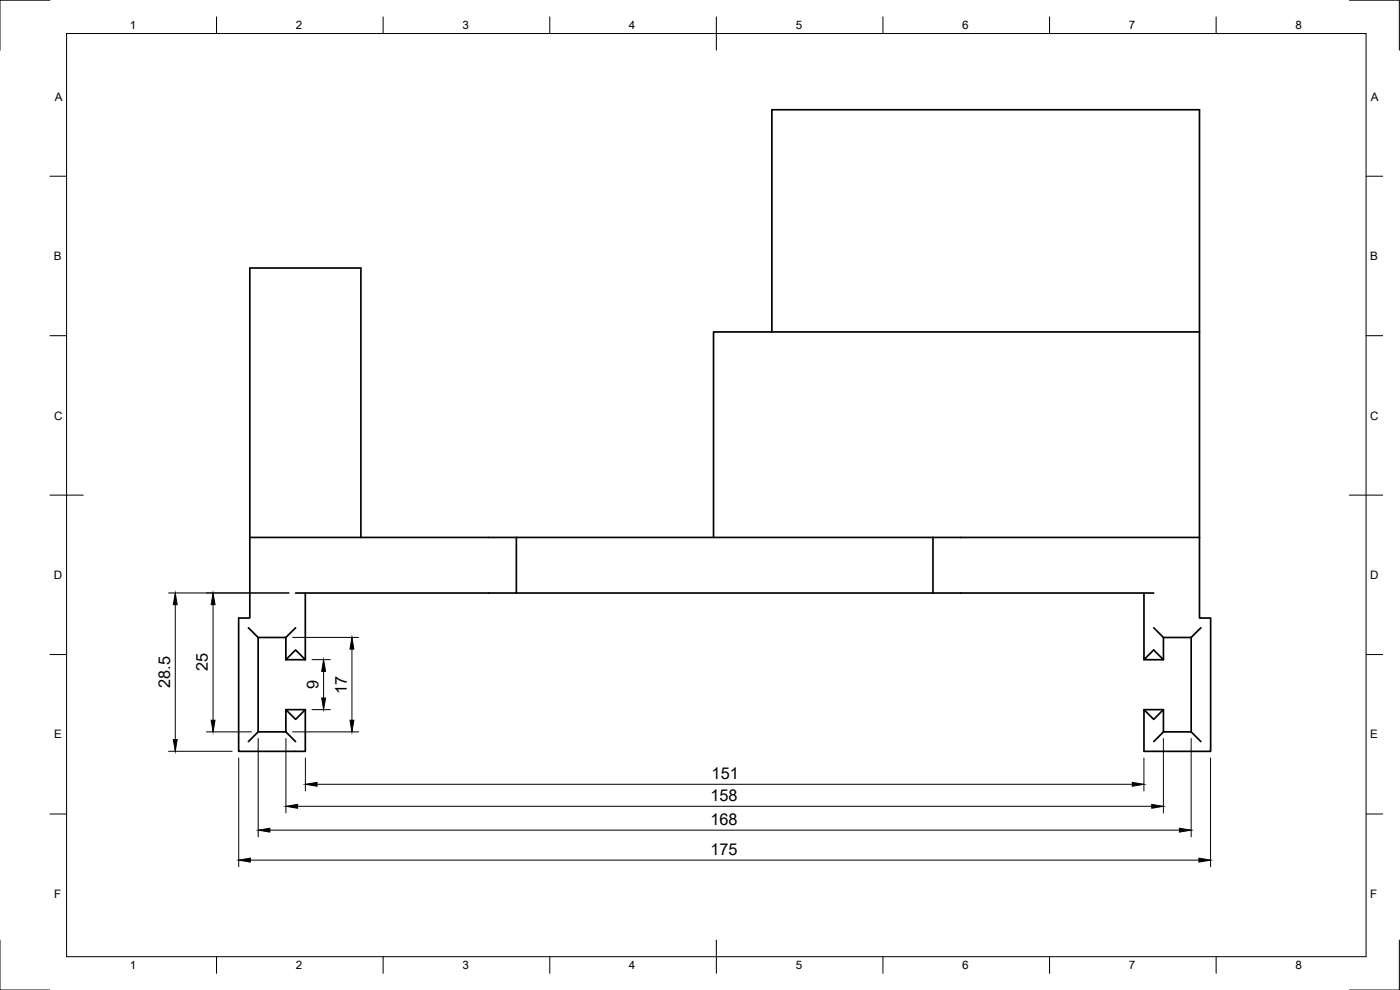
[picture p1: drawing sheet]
<svg xmlns="http://www.w3.org/2000/svg" width="420mm" height="297mm" viewBox="0 0 420 297" stroke-linecap="round" stroke-linejoin="round" font-family="sans-serif">
<!-- layer: Visible -->
<g fill="none" stroke="#000" stroke-width=".51">
<path d="M231.6 99.6v-66.7h128.4v66.7h-145.9v61.7M360 99.6v61.7M75 161.3v24.1h-3.4v40h20v-12.5M75 161.3h80M75 161.3v-80.9h33.3v80.9M88.7 177.9h66.3M91.6 177.9v20M155 177.9h125M155 161.3v16.6M155 161.3h125M280 177.9h66.2M280 161.3h80"/>
<path d="M280 161.3v16.6M343.3 177.9v20h5.9v-6.6h8.3M360 161.3v24.1h3.3v40h-20v-12.5h5.9v6.7h8.3v-28.3M74.5 188.3l3 3M85.8 197.9l2.9-2.9 2.9 2.9M85.8 191.3h-8.3v28.3h8.3M85.8 191.3v6.6M85.8 197.9h5.8M88.7 188.3l-2.9 3M343.3 197.9l2.9-2.9 3 2.9M346.2 188.3l3 3M360.4 188.3l-2.9 3"/>
<path d="M77.5 219.6l-3 2.9M85.8 219.6l2.9 2.9M85.8 212.9l2.9 2.9 2.9-2.9M85.8 212.9v6.7M85.8 212.9h5.8M343.3 212.9l2.9 2.9 3-2.9M349.2 219.6l-3 2.9M357.5 219.6l2.9 2.9"/>
</g>
<!-- layer: Border -->
<g fill="none" stroke="#000" stroke-width=".3">
<path d="M15 .1h-15v15M20 10.1h390v276.9h-390zM65 5.1v5M115 5.1v5M165 5.1v5M215 5.1v10M265 5.1v5M315 5.1v5M365 5.1v5M405 .1h15v15M15 52.9h5M410 52.9h5"/>
<path d="M15 100.7h5M410 100.7h5M15 148.6h10M405 148.6h10M15 196.4h5M410 196.4h5M15 244.2h5M410 244.2h5M0 282.1v14.9h15M65 287v5M115 287v5M165 287v5"/>
<path d="M215 282.1v9.9M265 287v5M315 287v5M365 287v5M420 282.1v14.9h-15"/>
</g>
<!-- layer: Dimensions -->
<g fill="none" stroke="#000" stroke-width=".3">
<path d="M50.6 177.9h36.1M52.6 181.4v40.5M63.9 181.4v34.7M87.8 191.2h19.8M93.6 197.9h5.5M105.6 194.8v21.3M62 219.6h13.5M87.8 219.6h19.8M93.6 212.9h5.5M97.1 201.4v8M50.6 225.4h19.1M71.6 227.4v32.7"/>
<path d="M77.5 221.6v29.5M85.8 221.6v22.3M91.7 227.4v9.9M95.1 235.3h244.7M343.3 227.4v9.9M349.1 221.6v22.3M357.5 221.6v29.5M363.3 227.4v32.7M75.1 258.1h284.7M81 249.1h273M89.3 241.9h256.4"/>
</g>
<g fill="#000" stroke="#000" stroke-width=".3">
<path d="M52.6 177.9l.6 3.5h-1.2zM63.9 177.9l.6 3.5h-1.1zM105.6 191.2l.6 3.6h-1.2zM63.4 216.1h1.1l-.6 3.5zM97.1 197.9l.6 3.5h-1.2zM96.5 209.4h1.2l-.6 3.5zM105 216.1h1.2l-.6 3.5zM52 221.9h1.2l-.6 3.5zM91.7 235.3l3.4-.6v1.2zM339.8 234.7l3.5 .6-3.5 .6zM71.6 258.1l3.5-.6v1.2zM77.5 249.1l3.5-.6v1.2z"/>
<path d="M85.8 241.9l3.5-.6v1.2zM345.7 241.3l3.4 .6-3.4 .6zM354 248.5l3.5 .6-3.5 .6zM359.8 257.5l3.5 .6-3.5 .6z"/>
</g>
<g font-size="4.9">
<text x="62.4" y="201.5" transform="rotate(-90 62.4 201.5)">25</text>
<text x="51" y="206.4" transform="rotate(-90 51 206.4)">28.5</text>
<text x="95.6" y="206.8" transform="rotate(-90 95.6 206.8)">9</text>
<text x="104.1" y="208.3" transform="rotate(-90 104.1 208.3)">17</text>
<text x="213.6" y="233.8">151</text>
<text x="213.2" y="240.4">158</text>
<text x="213.2" y="247.5">168</text>
<text x="213.2" y="256.5">175</text>
</g>
<g font-size="3.5">
<text x="39" y="8.8">1</text>
<text x="88.8" y="8.8">2</text>
<text x="138.8" y="8.8">3</text>
<text x="188.7" y="8.8">4</text>
<text x="238.8" y="8.8">5</text>
<text x="288.7" y="8.8">6</text>
<text x="338.8" y="8.8">7</text>
<text x="388.8" y="8.8">8</text>
<text x="16.4" y="30.2">A</text>
<text x="411.4" y="30.2">A</text>
<text x="16.2" y="78">B</text>
<text x="411.2" y="78">B</text>
<text x="16.2" y="125.9">C</text>
<text x="411.2" y="125.9">C</text>
<text x="16.2" y="173.7">D</text>
<text x="411.2" y="173.7">D</text>
<text x="16.2" y="221.6">E</text>
<text x="411.2" y="221.6">E</text>
<text x="16.2" y="269.4">F</text>
<text x="411.2" y="269.4">F</text>
<text x="39" y="290.8">1</text>
<text x="88.8" y="290.8">2</text>
<text x="138.8" y="290.8">3</text>
<text x="188.7" y="290.8">4</text>
<text x="238.8" y="290.8">5</text>
<text x="288.7" y="290.8">6</text>
<text x="338.8" y="290.8">7</text>
<text x="388.8" y="290.8">8</text>
</g>
</svg>
